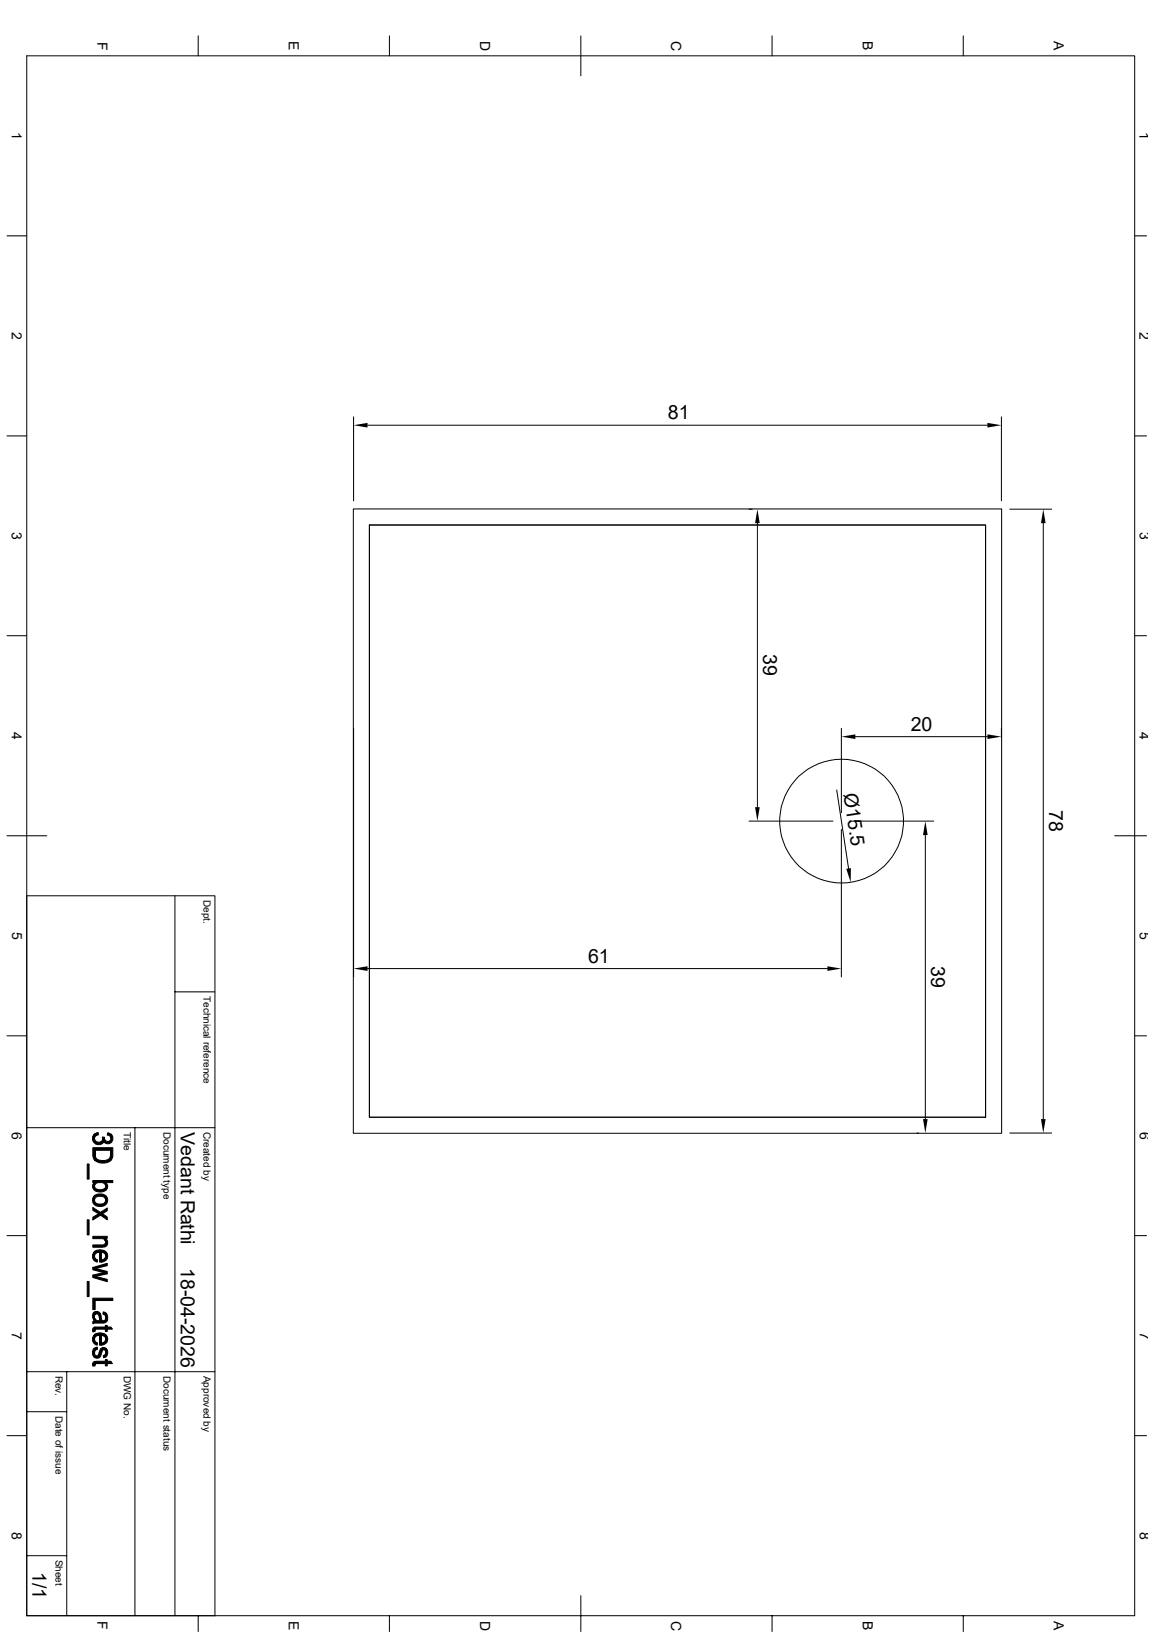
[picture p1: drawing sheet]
<svg xmlns="http://www.w3.org/2000/svg" width="210mm" height="297mm" viewBox="0 0 210 297" stroke-linecap="round" stroke-linejoin="round" font-family="sans-serif">
<g fill="none" stroke="#000" stroke-width=".18">
<path d="M4.9 10.2h201.6v283.8h-201.6zM36.1 6.5v3.7M70.9 6.5v3.7M105.7 6.5v7.3M140.5 6.5v3.7M175.3 6.5v3.7M1.3 42.9h3.6M206.5 42.9h2.2M1.3 79.3h3.6M64.3 75.9v15.2M66.9 77.4h112.8M182.2 75.9v15.2"/>
<path d="M206.5 79.3h2.2M64.3 92.6h118v113.6h-118zM67.2 95.5h112.2v107.8h-112.2zM136.3 92.7h.6M137.8 95.2v51.7M183.8 92.7h7.6M189.9 95.2v108.5M1.3 115.7h3.6M206.5 115.7h2.2M64.3 132.5v45.3M153.1 132.5v15.4M155.7 134.1h24"/>
<path d="M182.2 132.5v1.9M1.3 152.1h7.2M136.3 149.4h15.3M152.3 143.8l2.1 14.3M153.1 151v26.8M154.6 149.4h15.3M168.4 152v51.7M202.9 152.1h5.8M4.9 163h34.2v131M31.8 163v131M66.9 176.3h83.7M1.3 188.5h3.6"/>
<path d="M31.8 180.5h7.3M206.5 188.5h2.2M4.9 205.2h34.2M24.6 205.2v88.8M166.9 206.2h.3M183.8 206.2h7.6M1.3 224.9h3.6M206.5 224.9h2.2M4.9 256.9h7.2M4.9 249.6h34.2M12.1 249.6v44.4M1.3 261.3h3.6"/>
<path d="M206.5 261.3h2.2M4.9 283.1h7.2M36.1 294v2.9M70.9 294v2.9M105.7 290.4v6.5M140.5 294v2.9M175.3 294v2.9"/>
<circle cx="153.2" cy="149.4" r="11.3"/>
</g>
<g fill="#000" stroke="#000" stroke-width=".18">
<path d="M15.9 211.8h.3v2.8h-.3z" fill-rule="evenodd"/>
<path d="M17.1 215.3l.1-.1v.7z" fill-rule="evenodd"/>
<path d="M17.2 206.4l.7-.3v.4l-.5 .3-.2 .4z" fill-rule="evenodd"/>
<path d="M17.1 206.5l.1-.1v.8a.74 .74 0 0 0 .7 .7 .74 .74 0 0 0 .8-.7v.8a1.12 1.12 0 0 1-1.5 0 1.12 1.12 0 0 1-.1-1.5z" fill-rule="evenodd"/>
<path d="M18.6 206.9l.4 .1v.9l-.1-.2-.2 .3z" fill-rule="evenodd"/>
<path d="M17.2 217.6a1.89 1.89 0 0 1 2 0v.8a1.08 1.08 0 0 0-1.8-.5l-.2 .5z" fill-rule="evenodd"/>
<path d="M17.1 215.3l.1 .6a1.19 1.19 0 0 0 1.9 .4l.1-.3v-.8a.96 .96 0 0 1 .3 1.2 .96 .96 0 0 1-1.1 .5 1.11 1.11 0 0 1-1.2-.3 1.11 1.11 0 0 1-.1-1.3z" fill-rule="evenodd"/>
<path d="M17.1 217.7l.1-.1v.8a1.14 1.14 0 0 0 1.9 .4l.1-.2v-1a1.16 1.16 0 0 1 .2 1.4 1.16 1.16 0 0 1-1.4 .5 1.12 1.12 0 0 1-1.1-.5 1.12 1.12 0 0 1 .2-1.3z" fill-rule="evenodd"/>
<path d="M17.3 209.3v.8a1.11 1.11 0 0 0 1.5 1.1 1.08 1.08 0 0 0 1.3-1.1l.1 1.1a2.48 2.48 0 0 1-2.9 0z" fill-rule="evenodd"/>
<path d="M19.6 206.2l.6 .2v.8l-.3-.5-.4-.1z" fill-rule="evenodd"/>
<path d="M19 207.1a.6 .6 0 0 0 .5 .6 .6 .6 0 0 0 .7-.5v-.8a.96 .96 0 0 1 .1 1.4 .96 .96 0 0 1-1.3 .1z" fill-rule="evenodd"/>
<path d="M16.9 208.9h3.6v1.6l-.2 .6-.1 .1-.1-1.9h-2.8v1.9l-.4-.8z" fill-rule="evenodd"/>
<path d="M16.9 214.8h3.6v.4h-1.3v.7a1.16 1.16 0 0 0-1.8-.5l-.2 .2v-.4h-.3z" fill-rule="evenodd"/>
<path d="M15.9 222h.3v2.7h-.3z" fill-rule="evenodd"/>
<path d="M15.9 233.2h.3v2.8h-.3z" fill-rule="evenodd"/>
<path d="M17.2 239.6v.8z" fill-rule="evenodd"/>
<path d="M17.1 227.9l.1-.1 .1 1.2 .4 .3v.4a1.1 1.1 0 0 1-.6-1.8z" fill-rule="evenodd"/>
<path d="M17 238.9a.8 .8 0 0 1 1.2 .2v1.3l-.1-.7a.46 .46 0 0 0-.3-.6 .46 .46 0 0 0-.6 .4l-.1 .8a1.2 1.2 0 0 1-.1-1.4z" fill-rule="evenodd"/>
<path d="M16.9 219.8l1.4 .8-.4 .3-1-.6z" fill-rule="evenodd"/>
<path d="M19.2 225.4v.7z" fill-rule="evenodd"/>
<path d="M17.3 227.7a1.79 1.79 0 0 1 1.9 .1v.8l-.1-.4-.6-.3v1.8h-.4v-1.8l-.7 .2-.2 .5z" fill-rule="evenodd"/>
<path d="M18.8 238.8l.4 .1v.9v-.2a.49 .49 0 0 0-.5-.5z" fill-rule="evenodd"/>
<path d="M16.9 221.5l2.6-1.7v.5l-2.6 1.7z" fill-rule="evenodd"/>
<path d="M18.3 221.1l.3-.2 .3 .2 .6 .4v.5z" fill-rule="evenodd"/>
<path d="M16.9 225h2.6v.4h-.3l-.1 .4-.2-.3-.3-.1h-1.7z" fill-rule="evenodd"/>
<path d="M16.9 230.7l2.6 .7v.4l-2.6-.7z" fill-rule="evenodd"/>
<path d="M16.9 230.7l2.6-.8v.4l-2.1 .6z" fill-rule="evenodd"/>
<path d="M16.9 232.1l2-.5 .6 .2-2 .5z" fill-rule="evenodd"/>
<path d="M16.9 232.1l2.6 .7v.5l-2.6-.8z" fill-rule="evenodd"/>
<path d="M16.9 226.6h1.7a.59 .59 0 0 0 .6-.5v-.7a.87 .87 0 0 1 .3 1.1 .87 .87 0 0 1-1 .5h-1.6z" fill-rule="evenodd"/>
<path d="M18.5 227.9v1.4h.1l.4-.1 .2-.5v-.9a1.09 1.09 0 0 1 .3 1.2 1.09 1.09 0 0 1-1 .7z" fill-rule="evenodd"/>
<path d="M17.2 239.9l.4 .4 .6 .1v-1.3l.3 .8a.4 .4 0 0 0 .4 .5 .4 .4 0 0 0 .3-.6v-.9a1.03 1.03 0 0 1 .4 1.1 1.03 1.03 0 0 1-.8 .8h-1.6l-.3 .1v-.4l.3-.1z" fill-rule="evenodd"/>
<path d="M16.9 236.3h3.6v.4h-3.2v1.6h-.4z" fill-rule="evenodd"/>
<path d="M16.9 241.7l.4-.2v.8l-.4 .1z" fill-rule="evenodd"/>
<path d="M17.1 247.8h.2v.8h-.4l-.1-.4z" fill-rule="evenodd"/>
<path d="M17.1 243l.1-.1 .1 1.2 .4 .3v.4a1.1 1.1 0 0 1-.6-1.8z" fill-rule="evenodd"/>
<path d="M17.2 245.4l.5-.2v.4l-.3 .1-.2 .5z" fill-rule="evenodd"/>
<path d="M17.2 242.9a1.69 1.69 0 0 1 2 0v.8l-.1-.4-.6-.3v1.8h-.4v-1.8l-.7 .2-.2 .6z" fill-rule="evenodd"/>
<path d="M17.1 245.4h.1v.8a.44 .44 0 0 0 .4 .6 .44 .44 0 0 0 .4-.6 .82 .82 0 0 1 .4-.8 .82 .82 0 0 1 .9 0l-.1 .8v-.2a.35 .35 0 0 0-.3-.4 .35 .35 0 0 0-.4 .5 1.11 1.11 0 0 1-.8 1.1 1.06 1.06 0 0 1-.6-1.8z" fill-rule="evenodd"/>
<path d="M18.5 243v1.4h.1l.4-.1 .2-.4v-1a1.09 1.09 0 0 1 .3 1.2 1.09 1.09 0 0 1-1 .7z" fill-rule="evenodd"/>
<path d="M19.3 245.4a.99 .99 0 0 1 .3 1 .99 .99 0 0 1-.8 .7v-.4l.3-.1 .1-.3z" fill-rule="evenodd"/>
<path d="M17.3 241.5h1.9v-.3h.3v.3h.7l.2 .4h-.9v.4h-.3v-.4h-1.7l-.2 .2z" fill-rule="evenodd"/>
<path d="M17.3 247.8l1.9-.1v-.3h.3v.3h.7l.2 .5h-.9v.4h-.3v-.4h-1.8l-.1 .2z" fill-rule="evenodd"/>
</g>
<g fill="#000">
<path d="M64.3 77.4l2.6-.4v.8zM179.7 77l2.5 .4-2.5 .4zM137.8 92.7l.5 2.5h-.9zM189.9 92.7l.4 2.5h-.9zM153.1 134.1l2.6-.5v.9zM179.7 133.6l2.5 .5-2.5 .4zM137.4 146.9h.9l-.5 2.5zM154 158.1l.9-.1-.1 2.6zM168.4 149.4l.4 2.6h-.8zM64.3 176.3l2.6-.4v.8zM150.6 175.9l2.5 .4-2.5 .4zM168 203.7h.8l-.4 2.5z"/>
<path d="M189.4 203.7h.9l-.4 2.5z"/>
</g>
<g font-size="3.6">
<text x="121.5" y="76.3">81</text>
<text x="138.9" y="119.1" transform="rotate(90 138.9 119.1)">39</text>
<text x="165.7" y="133">20</text>
<text x="153.5" y="144.5" transform="rotate(81 153.5 144.5)">Ø15.5</text>
<text x="190.9" y="147.4" transform="rotate(90 190.9 147.4)">78</text>
<text x="107" y="175.2">61</text>
<text x="169.5" y="175.9" transform="rotate(90 169.5 175.9)">39</text>
<text x="32.9" y="206" transform="rotate(90 32.9 206)">Vedant Rathi</text>
<text x="32.9" y="230.7" transform="rotate(90 32.9 230.7)">18-04-2026</text>
<text x="5.9" y="286.1" transform="rotate(90 5.9 286.1)">1/1</text>
</g>
<g font-size="2.5">
<text x="17.7" y="7.6" transform="rotate(90 17.7 7.6)">F</text>
<text x="52.6" y="7.5" transform="rotate(90 52.6 7.5)">E</text>
<text x="87.4" y="7.5" transform="rotate(90 87.4 7.5)">D</text>
<text x="122.2" y="7.5" transform="rotate(90 122.2 7.5)">C</text>
<text x="157" y="7.5" transform="rotate(90 157 7.5)">B</text>
<text x="191.8" y="7.5" transform="rotate(90 191.8 7.5)">A</text>
<text x="2.2" y="24" transform="rotate(90 2.2 24)">1</text>
<text x="207.4" y="24" transform="rotate(90 207.4 24)">1</text>
<text x="2.2" y="60.4" transform="rotate(90 2.2 60.4)">2</text>
<text x="207.4" y="60.4" transform="rotate(90 207.4 60.4)">2</text>
<text x="2.2" y="96.8" transform="rotate(90 2.2 96.8)">3</text>
<text x="207.4" y="96.8" transform="rotate(90 207.4 96.8)">3</text>
<text x="2.2" y="133.2" transform="rotate(90 2.2 133.2)">4</text>
<text x="207.4" y="133.2" transform="rotate(90 207.4 133.2)">4</text>
<text x="2.2" y="169.6" transform="rotate(90 2.2 169.6)">5</text>
<text x="207.4" y="169.6" transform="rotate(90 207.4 169.6)">5</text>
<text x="2.2" y="206" transform="rotate(90 2.2 206)">6</text>
<text x="207.4" y="206" transform="rotate(90 207.4 206)">6</text>
<text x="2.2" y="242.4" transform="rotate(90 2.2 242.4)">7</text>
<text x="207.4" y="242.4" transform="rotate(90 207.4 242.4)">7</text>
<text x="2.2" y="278.8" transform="rotate(90 2.2 278.8)">8</text>
<text x="207.4" y="278.8" transform="rotate(90 207.4 278.8)">8</text>
<text x="17.7" y="295.1" transform="rotate(90 17.7 295.1)">F</text>
<text x="52.6" y="295" transform="rotate(90 52.6 295)">E</text>
<text x="87.4" y="294.9" transform="rotate(90 87.4 294.9)">D</text>
<text x="122.2" y="294.9" transform="rotate(90 122.2 294.9)">C</text>
<text x="157" y="295" transform="rotate(90 157 295)">B</text>
<text x="191.8" y="295" transform="rotate(90 191.8 295)">A</text>
</g>
<g font-size="1.8">
<text x="37" y="163.7" transform="rotate(90 37 163.7)">Dept.</text>
<text x="37" y="181.2" transform="rotate(90 37 181.2)">Technical reference</text>
<text x="22.5" y="206" transform="rotate(90 22.5 206)">Title</text>
<text x="29.8" y="206" transform="rotate(90 29.8 206)">Document type</text>
<text x="37" y="206" transform="rotate(90 37 206)">Created by</text>
<text x="10.1" y="250.4" transform="rotate(90 10.1 250.4)">Rev.</text>
<text x="22.5" y="250.4" transform="rotate(90 22.5 250.4)">DWG No.</text>
<text x="29.8" y="250.4" transform="rotate(90 29.8 250.4)">Document status</text>
<text x="37" y="250.4" transform="rotate(90 37 250.4)">Approved by</text>
<text x="10.1" y="257.6" transform="rotate(90 10.1 257.6)">Date of issue</text>
<text x="10.1" y="283.9" transform="rotate(90 10.1 283.9)">Sheet</text>
</g>
</svg>
